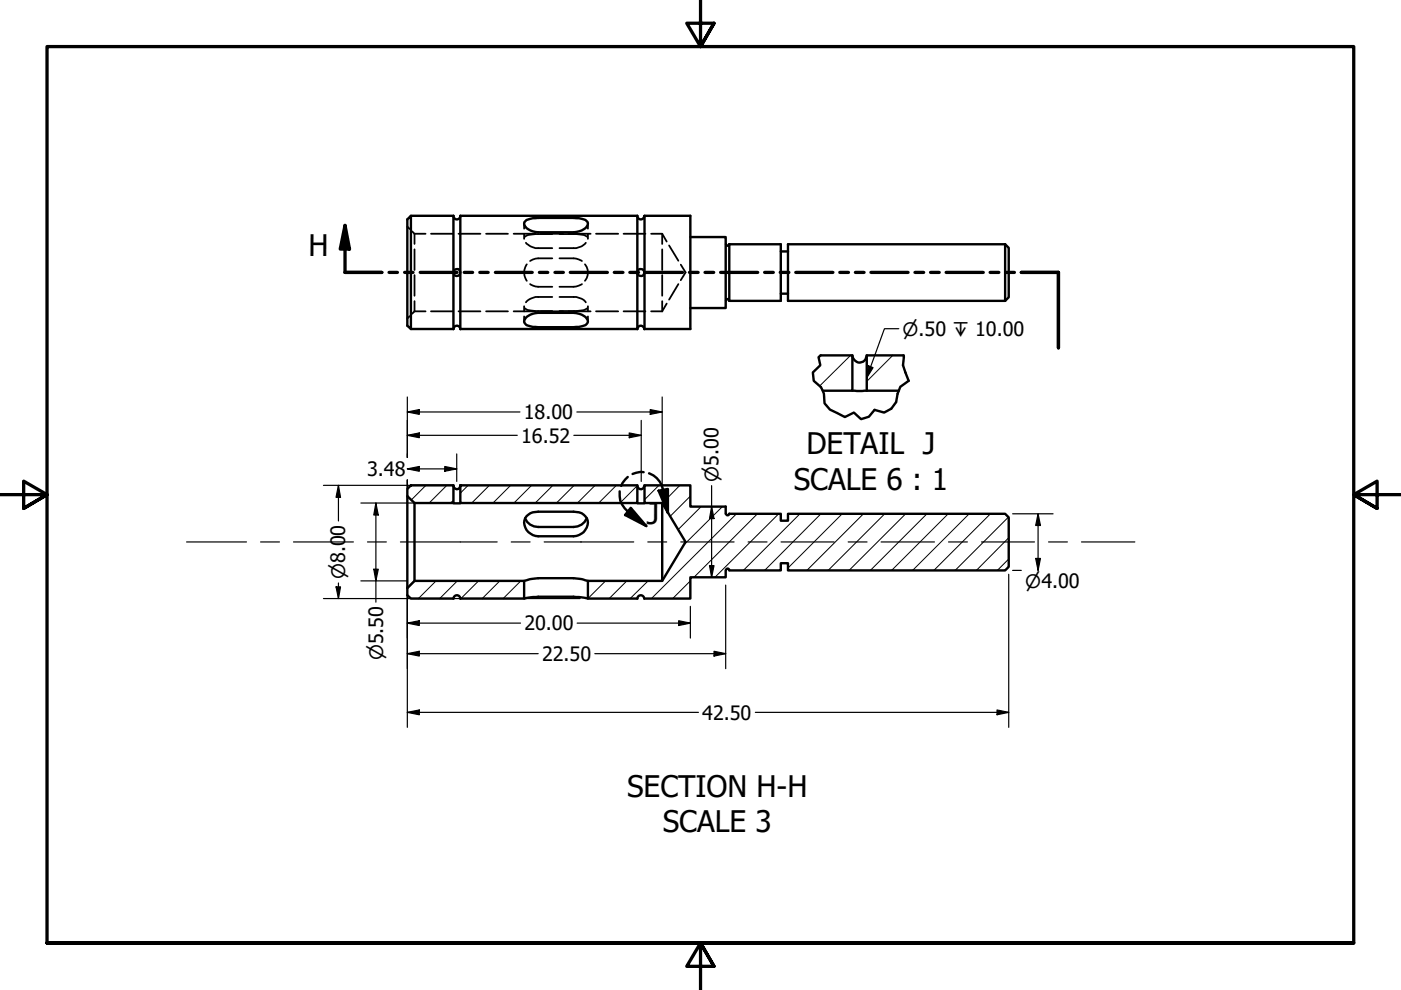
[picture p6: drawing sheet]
<svg xmlns="http://www.w3.org/2000/svg" width="297mm" height="210mm" viewBox="0 0 297 210" stroke-linecap="round" stroke-linejoin="round" font-family="sans-serif">
<!-- layer: Hatch (ANSI) -->
<g fill="none" stroke="#000" stroke-width=".21">
<path d="M180.3 75.3l-6.5 6.5M189.3 75.3l-5.5 5.6M90.3 102.9l-3.1 3.1M94.7 102.9l-3.7 3.8M96.1 106.1l-.6 .6M99.3 102.9l-1.7 1.7M103.8 102.9l-3.8 3.8M108.3 102.9l-3.8 3.8M112.7 102.9l-3.7 3.8M117.2 102.9l-3.7 3.8M121.7 102.9l-3.7 3.8M126.2 102.9l-3.8 3.8"/>
<path d="M130.7 102.9l-3.8 3.8M135.1 103l-3.7 3.7M139.7 102.9l-3 3.1M144.1 102.9l-3.7 3.8M146.4 105.2l-4.4 4.3M148.7 107.4l-4.9 4.9M153.2 107.4l-8.4 8.3M156.1 108.9l-18 18M160.6 108.9l-13.5 13.5M165.1 108.9l-13.5 13.5M169.6 108.9l-12 12M174.1 108.9l-12 12"/>
<path d="M178.6 108.9l-11.5 11.5M183.1 108.9l-12 12M187.6 108.9l-12 12M192 108.9l-12 12M196.5 108.9l-12 12M201 108.9l-12 12M205.5 108.9l-12 12M210 108.9l-12 12M213.8 109.6l-11.3 11.3M213.9 118.5l-2.4 2.4M213.9 114l-6.9 6.9M88 123.2l-1.6 1.6"/>
<path d="M92.5 123.2l-3.8 3.7M97 123.2l-3.8 3.7M101.5 123.2l-3.8 3.7M106 123.2l-3.8 3.7M110.4 123.2l-3.7 3.7M128.4 123.2l-3.7 3.7M132.9 123.2l-3.7 3.7M137.4 123.2l-3.8 3.7M146.4 123.2l-3.8 3.7"/>
</g>
<!-- layer: Hidden (ANSI) -->
<g fill="none" stroke="#000" stroke-width=".38">
<path d="M86.4 48l.5 .5M87.4 49.1l.5 .5M87.9 49.6h2.3M87.9 49.6v2.1M87.9 52.9v4.3M87.9 58.3v4.4M91.4 49.6h4.6M97.2 49.6h4.7M103.1 49.6h4.6M108.9 49.6h4.6M111.1 47.4v1.1M111.1 49.6v1"/>
<path d="M111.5 51.5l.5 .4a3.5 3.5 0 0 0 2.1 .7h3M111.7 56a2.95 2.95 0 0 0 0 3.5M114.7 49.6h4.7M117.1 49.6h-3.6l-1.5 .2-.7 .4M117.1 54.8h-3.6l-1.1 .5M118.6 49.6h3.6l1.6 .2 .7 .4M118.6 54.8h3.6l1.2 .5M120.5 49.6h4.7M124 56a2.72 2.72 0 0 1 0 3.5M124.2 51.5l-.1 .2a3.2 3.2 0 0 1-2.5 .9h-3M124.7 47.4v1.1M124.7 49.6v1"/>
<path d="M126.4 49.6h4.7M132.2 49.6h4.6M138 49.6h2.4M140.4 49.6v2.1M140.4 52.9v4.3M140.4 58.3v4.4M140.4 49.6l1 1.6M141.9 52l1.9 3.3M144.3 56.1l1.1 1.7-1.1 1.6M86.9 67l-.5 .5M87.9 66h2.3M87.9 63.9v2.1"/>
<path d="M87.9 66l-.5 .5M91.4 66h4.6M97.2 66h4.7M103.1 66h4.6M108.9 66h4.6M111.1 64.9v1.1M111.1 67.1v1.1M111.3 65.4l.7 .4 1.5 .1h3.6M112.4 60.2l1.1 .5 3.6 .1M114.7 66h4.7M117.1 63h-3.6l-1 .3-1 .8M118.6 63h3.6a3.1 3.1 0 0 1 2 1.1"/>
<path d="M120.5 66h4.7M123.4 60.2l-1.2 .5-3.6 .1M124.5 65.4l-.7 .4-1.6 .1h-3.6M124.7 64.9v1.1M124.7 67.1v1.1M126.4 66h4.7M132.2 66h4.6M138 66h2.4M140.4 63.9v2.1M141.4 64.4l-1 1.6M143.8 60.2l-1.9 3.3"/>
</g>
<!-- layer: Visible (ANSI) -->
<g fill="none" stroke="#000" stroke-width=".51">
<path d="M86.4 46.5l.7-.7v24l-.7-.7zM87.1 45.8h9v24h-9M96.1 45.8a.73 .73 0 0 0 .8 .7 .73 .73 0 0 0 .7-.7M97.6 45.8h37.5v24h-37.5zM111.2 47.1a2.92 2.92 0 0 1 2.3-.8l8.1-.1 1.7 .2a1.09 1.09 0 0 1 1.1 .5 1.09 1.09 0 0 1 0 1.1l-1.1 .9-1.1 .3h-8.1a2.93 2.93 0 0 1-3-1.8zM135.1 45.8a.73 .73 0 0 0 .8 .7 .73 .73 0 0 0 .7-.7M136.7 45.8h9.7v24h-9.7zM146.4 50.3h7.5v15h-7.5M153.9 51.8a.35 .35 0 0 0 .4 .3 .35 .35 0 0 0 .3-.3M154.6 51.8h10.9v12h-10.9zM165.5 53.3h1.6M213.1 51.8l.8 .7v10.5l-.8 .8"/>
<path d="M213.1 51.8h-46v12h46M213.1 51.8v12M96.1 69.8a.73 .73 0 0 1 .8-.7 .73 .73 0 0 1 .7 .7M111.6 67.2l1.4-.7 1.1-.2h7.5a2.94 2.94 0 0 1 3.1 1.9 1.35 1.35 0 0 1-1.4 1l-1.7 .2h-7.5l-1.6-.2a1.09 1.09 0 0 1-1.1-.5 1.09 1.09 0 0 1 0-1.2zM135.1 69.8a.73 .73 0 0 1 .8-.7 .73 .73 0 0 1 .7 .7M153.9 63.8a.35 .35 0 0 1 .4-.4 .35 .35 0 0 1 .3 .4M165.5 62.3h1.6M174 75.3h6.7v7.5h-6.3M180.7 75.3a1.52 1.52 0 0 0 1.5 1.6 1.52 1.52 0 0 0 1.6-1.6M191.6 75.3h-7.8v7.5M180.7 82.8h3.1M183.8 82.8h6.8"/>
<path d="M86.4 103.7l.7-.8h9v3.8h-8.2l-1.5-1.5zM86.4 105.2v19.5M87.9 106.7v16.5M96.1 102.9l.2 .5a.74 .74 0 0 0 .8 .3 .74 .74 0 0 0 .5-.8M96.1 106.7h1.5M97.6 102.9h37.5v3.8h-37.5zM111.3 109.9a2.95 2.95 0 0 0 2.8 1.8h7.5a2.95 2.95 0 0 0 2.8-1.8M111.6 109.4a2.95 2.95 0 0 1 2.5-.9h7.5a2.57 2.57 0 0 1 3 2.8 3 3 0 0 1-3 2.4h-7.5a2.8 2.8 0 0 1-2.5-4.3zM135.1 102.9a.74 .74 0 0 0 .5 .8 .74 .74 0 0 0 .9-.3l.2-.5M135.1 106.7h1.6M140.4 106.7v16.5M153.9 108.9v-1.5h-7.5v-4.5h-9.7v3.8h3.7l5 8.2-5 8.3h-15.7v3.7h10.4"/>
<path d="M153.9 108.9a.35 .35 0 0 0 .4 .4 .35 .35 0 0 0 .3-.4h10.9v1.5h1.6v-1.5h46l.8 .8v10.5l-.8 .7h-46v-1.5h-1.6v1.5h-10.9M96.1 126.9h-9l-.7-.7v-1.5l1.5-1.5h23.2v3.7h-13.5M96.1 126.9a.73 .73 0 0 1 .8-.7 .73 .73 0 0 1 .7 .7M111.1 126.9l3-.4h7.5l3.1 .4M111.1 123.2l1.4-.4 1.6-.2h7.5l1.7 .2 1.4 .4M135.1 126.9a.73 .73 0 0 1 .8-.7 .73 .73 0 0 1 .7 .7M153.9 120.9v1.5h-7.5v4.5h-9.7M153.9 120.9a.35 .35 0 0 1 .4-.3 .35 .35 0 0 1 .3 .3"/>
<circle cx="96.9" cy="57.8" r=".76"/>
<circle cx="135.9" cy="57.8" r=".76"/>
</g>
<!-- layer: Break Line (ANSI) -->
<path d="M174 75.3l-.5 .4 .4 1.7-1.6 1.6 .2 1.7a4.7 4.7 0 0 1 2.3 4.8l1.2 1.3 3.1 1.6 1.9-.9 1.6 1.4 1.6-.5 1.2-1.5 2.1 .6 1.5-.9 1-1.3 .3-1.8 .6-1.5 1.8-1.3-1.2-3.3 .1-2.1" fill="none" stroke="#000" stroke-width=".51"/>
<!-- layer: Section Line (ANSI) -->
<g fill="none" stroke="#000" stroke-width=".7">
<path d="M73.2 47.8l.9 5h-2zM73.2 47.8v10h7.8M82.5 57.8h1.8M85.8 57.8h1.8M89.1 57.8h7.8M98.4 57.8h1.8M101.7 57.8h1.8M105 57.8h7.8M114.4 57.8h1.7M117.7 57.8h1.7M120.9 57.8h7.9M130.2 57.8h1.9"/>
<path d="M133.5 57.8h1.9M136.8 57.8h7.9M146.2 57.8h1.8M149.5 57.8h1.8M152.8 57.8h7.9M162.1 57.8h1.9M165.4 57.8h1.9M168.7 57.8h7.9M178.1 57.8h1.8M181.4 57.8h1.8M184.7 57.8h7.8M194 57.8h1.8"/>
<path d="M197.3 57.8h1.8M200.6 57.8h7.9M209.9 57.8h1.9M213.2 57.8h1.9M216.5 57.8h7.9v16"/>
</g>
<path d="M73.2 47.8l.9 5h-2z" fill-rule="evenodd" fill="#000"/>
<!-- layer: Detail Boundary (ANSI) -->
<path d="M131.4 104.2a4.4 4.4 0 0 0 1.7 4.2l3.9 3.1M133.1 101.1l-1.1 1.4-.3 .5M133.7 107.7l3.3 3.8-4.5-2.3zM136.5 100.1l-.7-.1-1.7 .5M137.6 100.4a4.6 4.6 0 0 1 3 3.5l1 4.8M139.6 104l2-.3v5z" fill="none" stroke="#000" stroke-width=".51"/>
<g fill="#000">
<path d="M133.7 107.7l3.3 3.8-4.5-2.3z" fill-rule="evenodd"/>
<path d="M139.6 104l2-.3v5z" fill-rule="evenodd"/>
</g>
<!-- layer: Border (ANSI) -->
<path d="M148.5 -.1v10l-2.9-5h5.8l-2.9 5 2.9-5M0 104.9h10l-5-2.9v5.8l5-2.9-5 2.9M297 104.9h-10l5-2.9v5.8l-5-2.9 5 2.9M10 199.9v-190h277v190h-277h277M151.4 204.9l-2.9-5 2.9 5h-5.8l2.9-5v10" fill="none" stroke="#000" stroke-width=".7"/>
<!-- layer: Dimension (ANSI) -->
<g fill="none" stroke="#000" stroke-width=".25">
<path d="M86.4 87.3l2.5-.5v1.1zM86.4 99.4l2.5-.5v1zM86.4 92.3l2.5-.5v1zM86.4 84.2v12.8M86.4 87.3h23.8M86.4 99.4h10.4M86.4 92.3h23.3M94.3 98.9l2.5 .5-2.5 .5zM96.8 96.2v5.9M121.7 92.3h14.3M122.3 87.3h18.1M133.4 91.8l2.6 .5-2.6 .5z"/>
<path d="M136 89.1v13M137.9 86.8l2.5 .5-2.5 .6zM140.4 84.2v20.9M68.6 102.9h27.4M71.8 102.9l.4 2.5h-1zM71.8 102.9v7.6M76.5 106.7h19.5M79.7 106.7l.5 2.5h-1zM79.7 106.7v21M86.4 101.8v1.8M150.4 119.9h1l-.5 2.5zM150.9 107.4l.5 2.6h-1z"/>
<path d="M150.9 103v19.4M214.7 108.9h8.6M219.6 118.4h1l-.5 2.5zM220.1 108.9l.5 2.5h-1zM220.1 108.9v12M68.6 126.9h54.4M71.2 124.4h1l-.4 2.5zM71.8 123.6v3.3M76.5 123.2h9.8M79.2 120.7h1l-.5 2.5zM86.4 132.1l2.5-.5v1zM86.4 138.6l2.5-.5v1z"/>
<path d="M86.4 126.3v27.9M86.4 132.1h24M86.4 138.6h27.7M122.4 132.1h24M126.1 138.6h27.8M143.9 131.6l2.5 .5-2.5 .5zM146.4 128.6v6.7M151.4 138.1l2.5 .5-2.5 .5zM153.9 124.1v17.7M213.9 121.8v32.4M214.7 120.9h1.8M86.4 151l2.5-.5v1z"/>
<path d="M86.4 151h61.7M160.1 151h53.8M211.4 150.5l2.5 .5-2.5 .5z"/>
</g>
<g fill="#000">
<path d="M86.4 87.3l2.5-.5v1.1z" fill-rule="evenodd"/>
<path d="M86.4 99.4l2.5-.5v1z" fill-rule="evenodd"/>
<path d="M86.4 92.3l2.5-.5v1z" fill-rule="evenodd"/>
<path d="M94.3 98.9l2.5 .5-2.5 .5z" fill-rule="evenodd"/>
<path d="M133.4 91.8l2.6 .5-2.6 .5z" fill-rule="evenodd"/>
<path d="M137.9 86.8l2.5 .5-2.5 .6z" fill-rule="evenodd"/>
<path d="M71.8 102.9l.4 2.5h-1z" fill-rule="evenodd"/>
<path d="M79.7 106.7l.5 2.5h-1z" fill-rule="evenodd"/>
<path d="M150.4 119.9h1l-.5 2.5z" fill-rule="evenodd"/>
<path d="M150.9 107.4l.5 2.6h-1z" fill-rule="evenodd"/>
<path d="M219.6 118.4h1l-.5 2.5z" fill-rule="evenodd"/>
<path d="M220.1 108.9l.5 2.5h-1z" fill-rule="evenodd"/>
<path d="M71.2 124.4h1l-.4 2.5z" fill-rule="evenodd"/>
<path d="M79.2 120.7h1l-.5 2.5z" fill-rule="evenodd"/>
<path d="M86.4 132.1l2.5-.5v1z" fill-rule="evenodd"/>
<path d="M86.4 138.6l2.5-.5v1z" fill-rule="evenodd"/>
<path d="M143.9 131.6l2.5 .5-2.5 .5z" fill-rule="evenodd"/>
<path d="M151.4 138.1l2.5 .5-2.5 .5z" fill-rule="evenodd"/>
<path d="M86.4 151l2.5-.5v1z" fill-rule="evenodd"/>
<path d="M211.4 150.5l2.5 .5-2.5 .5z" fill-rule="evenodd"/>
</g>
<!-- layer: Symbol (ANSI) -->
<path d="M184.1 77.6l1 .3-1.3 2.2zM190.6 69.7h-3.1l-3.7 10.4" fill="none" stroke="#000" stroke-width=".25"/>
<path d="M184.1 77.6l1 .3-1.3 2.2z" fill-rule="evenodd" fill="#000"/>
<!-- layer: Centerline (ANSI) -->
<g fill="none" stroke="#000" stroke-width=".25">
<path d="M39.6 114.9h12.7M55.2 114.9h4M62.2 114.9h12.7M77.9 114.9h4M84.9 114.9h20.5M108.4 114.9h4M115.4 114.9h19M137.4 114.9h4M144.3 114.9h11.3M158.6 114.9h4M165.6 114.9h11.2M179.8 114.9h4"/>
<path d="M186.8 114.9h11.3M201.1 114.9h4M208.1 114.9h11.2M222.3 114.9h4M229.3 114.9h11.3"/>
</g>
<g font-size="6.3">
<text x="65.4" y="54.3">H</text>
<text x="171" y="96.3">DETAIL J</text>
<text x="168.3" y="103.9">SCALE 6 : 1</text>
<text x="137.2" y="111">J</text>
<text x="133" y="168.9">SECTION H-H</text>
<text x="140.5" y="176.4">SCALE 3</text>
</g>
<g font-size="4.2">
<text x="111.1" y="88.9">18.00</text>
<text x="110.5" y="93.8">16.52</text>
<text x="77.9" y="100.9">3.48</text>
<text x="111.2" y="133.6">20.00</text>
<text x="114.9" y="140.1">22.50</text>
<text x="148.9" y="152.6">42.50</text>
</g>
<g font-size="3.9">
<text x="191.3" y="71.2">⌀.50 ↧ 10.00</text>
<text x="152.3" y="102.1" transform="rotate(-90 152.3 102.1)">⌀5.00</text>
<text x="73.2" y="122.8" transform="rotate(-90 73.2 122.8)">⌀8.00</text>
<text x="217.4" y="124.7">⌀4.00</text>
<text x="81.2" y="140" transform="rotate(-90 81.2 140)">⌀5.50</text>
</g>
</svg>
